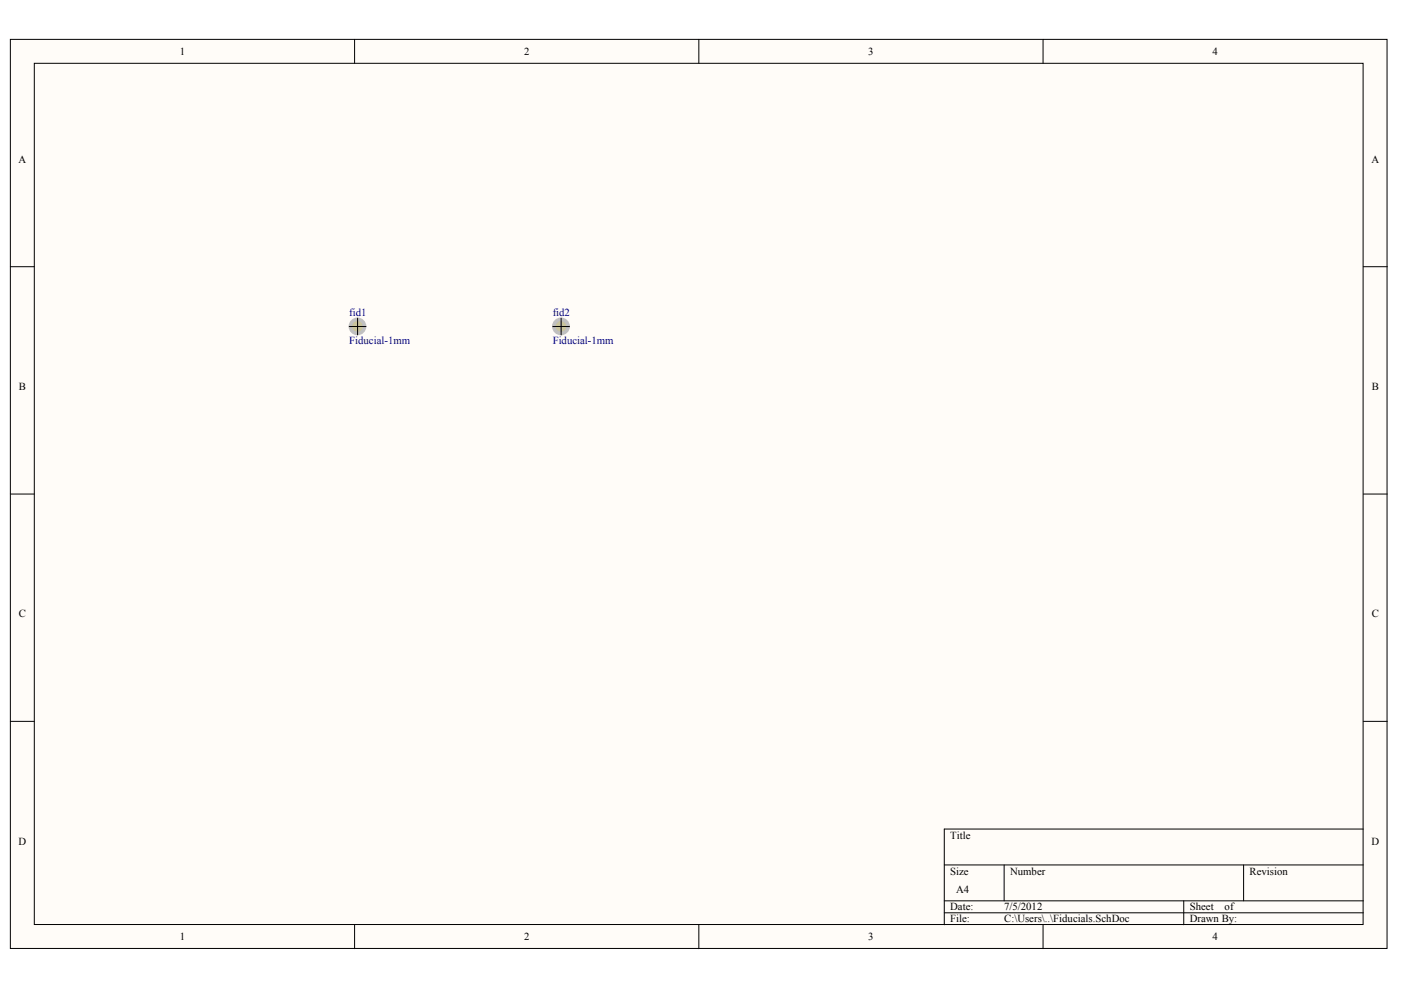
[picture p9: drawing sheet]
<svg xmlns="http://www.w3.org/2000/svg" width="297mm" height="210mm" viewBox="0 0 297 210" stroke-linecap="round" stroke-linejoin="round" font-family="sans-serif">
<g fill="#fffcf8" stroke="#000" stroke-width=".21">
<path d="M2.2 8.3h291.9v192.8h-291.9z"/>
<path d="M7.3 13.4h281.7v182.6h-281.7z"/>
</g>
<g fill="none" stroke="#000" stroke-width=".21">
<path d="M75.2 8.3v5.1M148.2 8.3v5.1M221.1 8.3v5.1M2.2 56.5h5.1M289.1 56.5h5M2.2 104.7h5.1M289.1 104.7h5M2.2 152.9h5.1M289.1 152.9h5M289.1 175.8h-88.9v20.3M75.2 196.1v5M148.2 196.1v5"/>
<path d="M200.2 183.4h88.9M200.2 191h88.9M200.2 193.5h88.9M212.9 183.4v7.6M221.1 196.1v5M251 191v5.1M263.7 183.4v7.6"/>
</g>
<circle cx="75.8" cy="69.2" r="1.5" fill="#cac49b" stroke="#c0c0c0" stroke-width=".76"/>
<path d="M74 69.2h3.6M75.8 67.5v3.5" fill="none" stroke="#000" stroke-width=".21"/>
<circle cx="118.9" cy="69.2" r="1.5" fill="#cac49b" stroke="#c0c0c0" stroke-width=".76"/>
<path d="M117.2 69.2h3.5M119 67.5v3.5" fill="none" stroke="#000" stroke-width=".21"/>
<g font-size="2.3">
<text x="38.1" y="11.7">1</text>
<text x="111.1" y="11.7">2</text>
<text x="184.1" y="11.7">3</text>
<text x="257" y="11.7">4</text>
<text x="3.9" y="34.5">A</text>
<text x="290.8" y="34.5">A</text>
<text x="4" y="82.7">B</text>
<text x="290.8" y="82.7">B</text>
<text x="4" y="130.9">C</text>
<text x="290.8" y="130.9">C</text>
<text x="3.9" y="179.1">D</text>
<text x="201.5" y="177.8">Title</text>
<text x="290.8" y="179.1">D</text>
<text x="201.5" y="185.4">Size</text>
<text x="214.2" y="185.4">Number</text>
<text x="264.9" y="185.4">Revision</text>
<text x="202.7" y="189.2">A4</text>
<text x="201.5" y="193">Date:</text>
<text x="201.5" y="195.6">File:</text>
<text x="212.9" y="193">7/5/2012</text>
<text x="212.9" y="195.6">C:\Users\..\Fiducials.SchDoc</text>
<text x="252.2" y="193">Sheet</text>
<text x="252.2" y="195.6">Drawn By:</text>
<text x="259.6" y="193">of</text>
<text x="38.1" y="199.4">1</text>
<text x="111.1" y="199.4">2</text>
<text x="184.1" y="199.4">3</text>
<text x="257" y="199.4">4</text>
</g>
<g font-size="2.3" fill="#000080">
<text x="74.1" y="67">fid1</text>
<text x="117.2" y="67">fid2</text>
<text x="74.1" y="73">Fiducial-1mm</text>
<text x="117.2" y="73">Fiducial-1mm</text>
</g>
</svg>
